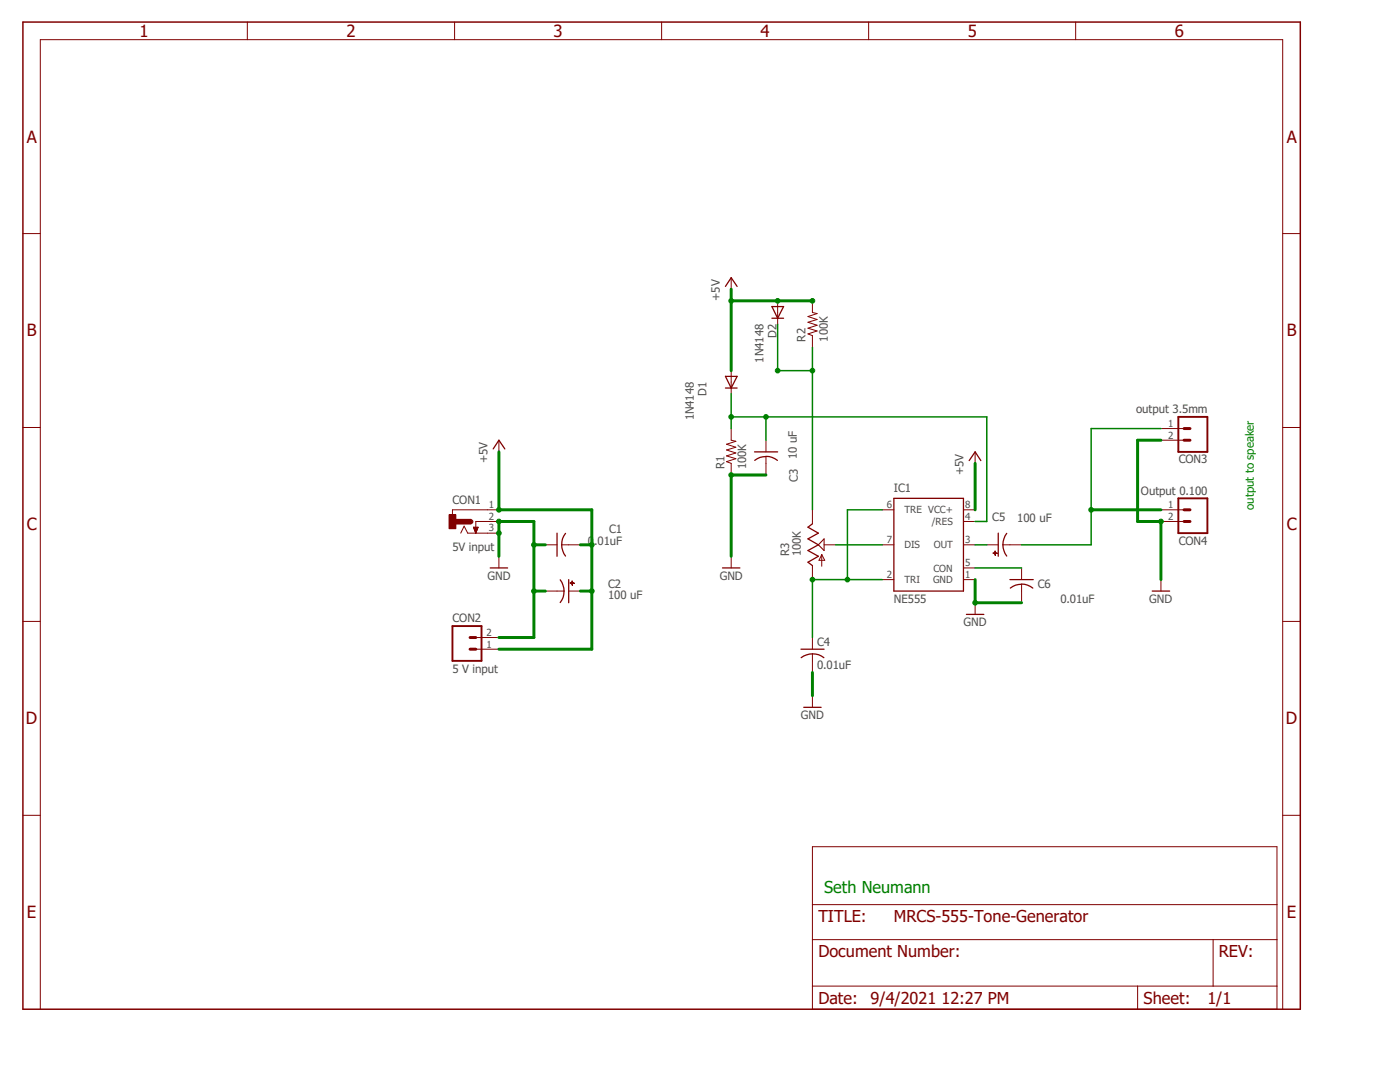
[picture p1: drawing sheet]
<?xml version="1.0" encoding="utf-8"?>
<!DOCTYPE eagle SYSTEM "eagle.dtd">
<eagle version="7.7.0">
<drawing>
<settings>
<setting alwaysvectorfont="no"/>
<setting verticaltext="up"/>
</settings>
<grid distance="100" unitdist="mil" unit="mil" style="dots" multiple="1" display="yes" altdistance="50" altunitdist="mil" altunit="mil"/>
<schematic xreflabel="%F%N/%S.%C%R" xrefpart="/%S.%C%R">
<libraries>
<library name="frames">
<symbols>
<symbol name="FRAME_A_L">
<frame x1="0" y1="0" x2="279.4" y2="215.9" columns="6" rows="5" layer="94" border-bottom="no"/>
</symbol>
<symbol name="DOCFIELD">
<wire x1="0" y1="0" x2="71.12" y2="0" width="0.1016" layer="94"/>
<wire x1="101.6" y1="15.24" x2="87.63" y2="15.24" width="0.1016" layer="94"/>
<wire x1="0" y1="0" x2="0" y2="5.08" width="0.1016" layer="94"/>
<wire x1="0" y1="5.08" x2="71.12" y2="5.08" width="0.1016" layer="94"/>
<wire x1="0" y1="5.08" x2="0" y2="15.24" width="0.1016" layer="94"/>
<wire x1="101.6" y1="15.24" x2="101.6" y2="5.08" width="0.1016" layer="94"/>
<wire x1="71.12" y1="5.08" x2="71.12" y2="0" width="0.1016" layer="94"/>
<wire x1="71.12" y1="5.08" x2="87.63" y2="5.08" width="0.1016" layer="94"/>
<wire x1="71.12" y1="0" x2="101.6" y2="0" width="0.1016" layer="94"/>
<wire x1="87.63" y1="15.24" x2="87.63" y2="5.08" width="0.1016" layer="94"/>
<wire x1="87.63" y1="15.24" x2="0" y2="15.24" width="0.1016" layer="94"/>
<wire x1="87.63" y1="5.08" x2="101.6" y2="5.08" width="0.1016" layer="94"/>
<wire x1="101.6" y1="5.08" x2="101.6" y2="0" width="0.1016" layer="94"/>
<wire x1="0" y1="15.24" x2="0" y2="22.86" width="0.1016" layer="94"/>
<wire x1="101.6" y1="35.56" x2="0" y2="35.56" width="0.1016" layer="94"/>
<wire x1="101.6" y1="35.56" x2="101.6" y2="22.86" width="0.1016" layer="94"/>
<wire x1="0" y1="22.86" x2="101.6" y2="22.86" width="0.1016" layer="94"/>
<wire x1="0" y1="22.86" x2="0" y2="35.56" width="0.1016" layer="94"/>
<wire x1="101.6" y1="22.86" x2="101.6" y2="15.24" width="0.1016" layer="94"/>
<text x="1.27" y="1.27" size="2.54" layer="94">Date:</text>
<text x="12.7" y="1.27" size="2.54" layer="94">&gt;LAST_DATE_TIME</text>
<text x="72.39" y="1.27" size="2.54" layer="94">Sheet:</text>
<text x="86.36" y="1.27" size="2.54" layer="94">&gt;SHEET</text>
<text x="88.9" y="11.43" size="2.54" layer="94">REV:</text>
<text x="1.27" y="19.05" size="2.54" layer="94">TITLE:</text>
<text x="1.27" y="11.43" size="2.54" layer="94">Document Number:</text>
<text x="17.78" y="19.05" size="2.54" layer="94">&gt;DRAWING_NAME</text>
</symbol>
</symbols>
<devicesets>
<deviceset name="FRAME_A_L" prefix="FRAME" uservalue="yes">
<gates>
<gate name="G$1" symbol="FRAME_A_L" x="0" y="0" addlevel="always"/>
<gate name="G$2" symbol="DOCFIELD" x="172.72" y="0" addlevel="always"/>
</gates>
<devices>
<device name="">
<technologies>
<technology name=""/>
</technologies>
</device>
</devices>
</deviceset>
</devicesets>
</library>
<library name="SPCoast">
<symbols>
<symbol name="+5V">
<wire x1="1.27" y1="-1.905" x2="0" y2="0" width="0.254" layer="94"/>
<wire x1="0" y1="0" x2="-1.27" y2="-1.905" width="0.254" layer="94"/>
<text x="-2.54" y="-5.08" size="1.778" layer="96" rot="R90">&gt;VALUE</text>
<pin name="+5V" x="0" y="-2.54" visible="off" length="short" direction="sup" rot="R90"/>
</symbol>
<symbol name="GND">
<wire x1="-1.905" y1="0" x2="1.905" y2="0" width="0.254" layer="94"/>
<text x="-2.54" y="-2.54" size="1.778" layer="96">&gt;VALUE</text>
<pin name="GND" x="0" y="2.54" visible="off" length="short" direction="sup" rot="R270"/>
</symbol>
<symbol name="M02">
<wire x1="1.27" y1="-2.54" x2="-5.08" y2="-2.54" width="0.4064" layer="94"/>
<wire x1="-1.27" y1="2.54" x2="0" y2="2.54" width="0.6096" layer="94"/>
<wire x1="-1.27" y1="0" x2="0" y2="0" width="0.6096" layer="94"/>
<wire x1="-5.08" y1="5.08" x2="-5.08" y2="-2.54" width="0.4064" layer="94"/>
<wire x1="1.27" y1="-2.54" x2="1.27" y2="5.08" width="0.4064" layer="94"/>
<wire x1="-5.08" y1="5.08" x2="1.27" y2="5.08" width="0.4064" layer="94"/>
<text x="-5.08" y="-5.08" size="1.778" layer="96">&gt;VALUE</text>
<text x="-5.08" y="5.842" size="1.778" layer="95">&gt;NAME</text>
<pin name="A" x="5.08" y="0" visible="pad" length="middle" direction="pas" swaplevel="1" rot="R180"/>
<pin name="B" x="5.08" y="2.54" visible="pad" length="middle" direction="pas" swaplevel="1" rot="R180"/>
</symbol>
<symbol name="DIODE">
<wire x1="-1.27" y1="-1.27" x2="1.27" y2="0" width="0.254" layer="94"/>
<wire x1="1.27" y1="0" x2="-1.27" y2="1.27" width="0.254" layer="94"/>
<wire x1="1.27" y1="1.27" x2="1.27" y2="0" width="0.254" layer="94"/>
<wire x1="-1.27" y1="1.27" x2="-1.27" y2="-1.27" width="0.254" layer="94"/>
<wire x1="1.27" y1="0" x2="1.27" y2="-1.27" width="0.254" layer="94"/>
<text x="2.54" y="0.4826" size="1.778" layer="95">&gt;NAME</text>
<text x="2.54" y="-2.3114" size="1.778" layer="96">&gt;VALUE</text>
<pin name="A" x="-2.54" y="0" visible="off" length="short" direction="pas"/>
<pin name="C" x="2.54" y="0" visible="off" length="short" direction="pas" rot="R180"/>
</symbol>
<symbol name="NE555">
<wire x1="-7.62" y1="10.16" x2="-7.62" y2="-10.16" width="0.254" layer="94"/>
<wire x1="-7.62" y1="-10.16" x2="7.62" y2="-10.16" width="0.254" layer="94"/>
<wire x1="7.62" y1="-10.16" x2="7.62" y2="10.16" width="0.254" layer="94"/>
<wire x1="7.62" y1="10.16" x2="-7.62" y2="10.16" width="0.254" layer="94"/>
<text x="-7.62" y="11.43" size="1.778" layer="95">&gt;NAME</text>
<text x="-7.62" y="-12.7" size="1.778" layer="96">&gt;VALUE</text>
<pin name="TRE" x="-10.16" y="7.62" length="short" direction="in"/>
<pin name="OUT" x="10.16" y="0" length="short" direction="out" rot="R180"/>
<pin name="DIS" x="-10.16" y="0" length="short" direction="in"/>
<pin name="TRI" x="-10.16" y="-7.62" length="short" direction="in"/>
<pin name="VCC+" x="10.16" y="7.62" length="short" direction="pwr" rot="R180"/>
<pin name="GND" x="10.16" y="-7.62" length="short" direction="pwr" rot="R180"/>
<pin name="CON" x="10.16" y="-5.08" length="short" direction="in" rot="R180"/>
<pin name="/RES" x="10.16" y="5.08" length="short" direction="in" rot="R180"/>
</symbol>
<symbol name="RESISTOR">
<wire x1="-2.54" y1="0" x2="-2.159" y2="1.016" width="0.1524" layer="94"/>
<wire x1="-2.159" y1="1.016" x2="-1.524" y2="-1.016" width="0.1524" layer="94"/>
<wire x1="-1.524" y1="-1.016" x2="-0.889" y2="1.016" width="0.1524" layer="94"/>
<wire x1="-0.889" y1="1.016" x2="-0.254" y2="-1.016" width="0.1524" layer="94"/>
<wire x1="-0.254" y1="-1.016" x2="0.381" y2="1.016" width="0.1524" layer="94"/>
<wire x1="0.381" y1="1.016" x2="1.016" y2="-1.016" width="0.1524" layer="94"/>
<wire x1="1.016" y1="-1.016" x2="1.651" y2="1.016" width="0.1524" layer="94"/>
<wire x1="1.651" y1="1.016" x2="2.286" y2="-1.016" width="0.1524" layer="94"/>
<wire x1="2.286" y1="-1.016" x2="2.54" y2="0" width="0.1524" layer="94"/>
<text x="-3.81" y="1.4986" size="1.778" layer="95">&gt;NAME</text>
<text x="-3.81" y="-3.302" size="1.778" layer="96">&gt;VALUE</text>
<pin name="2" x="5.08" y="0" visible="off" length="short" direction="pas" swaplevel="1" rot="R180"/>
<pin name="1" x="-5.08" y="0" visible="off" length="short" direction="pas" swaplevel="1"/>
</symbol>
<symbol name="CAP-POLARIZED">
<wire x1="-2.54" y1="0" x2="2.54" y2="0" width="0.254" layer="94"/>
<wire x1="0" y1="-1.016" x2="0" y2="-2.54" width="0.1524" layer="94"/>
<wire x1="0" y1="-1" x2="2.4892" y2="-1.8542" width="0.254" layer="94" curve="-37.878202"/>
<wire x1="-2.4669" y1="-1.8504" x2="0" y2="-1.0161" width="0.254" layer="94" curve="-37.376341"/>
<text x="1.016" y="0.635" size="1.778" layer="95">&gt;NAME</text>
<text x="1.016" y="-4.191" size="1.778" layer="96">&gt;VALUE</text>
<rectangle x1="-2.253" y1="0.668" x2="-1.364" y2="0.795" layer="94"/>
<rectangle x1="-1.872" y1="0.287" x2="-1.745" y2="1.176" layer="94"/>
<pin name="+" x="0" y="2.54" visible="off" length="short" direction="pas" swaplevel="1" rot="R270"/>
<pin name="-" x="0" y="-5.08" visible="off" length="short" direction="pas" swaplevel="1" rot="R90"/>
</symbol>
<symbol name="CAP">
<wire x1="-2.54" y1="0" x2="2.54" y2="0" width="0.254" layer="94"/>
<wire x1="0" y1="-1.016" x2="0" y2="-2.54" width="0.1524" layer="94"/>
<wire x1="0" y1="-1" x2="2.4892" y2="-1.8542" width="0.254" layer="94" curve="-37.878202"/>
<wire x1="-2.4668" y1="-1.8504" x2="0" y2="-1.0161" width="0.254" layer="94" curve="-37.373024"/>
<text x="1.016" y="0.635" size="1.778" layer="95">&gt;NAME</text>
<text x="1.016" y="-4.191" size="1.778" layer="96">&gt;VALUE</text>
<pin name="1" x="0" y="2.54" visible="off" length="short" direction="pas" swaplevel="1" rot="R270"/>
<pin name="2" x="0" y="-5.08" visible="off" length="short" direction="pas" swaplevel="1" rot="R90"/>
</symbol>
<symbol name="DC-JACK-SWITCH">
<wire x1="5.08" y1="2.54" x2="-2.54" y2="2.54" width="0.1524" layer="94"/>
<wire x1="-2.54" y1="2.54" x2="-2.54" y2="1.27" width="0.1524" layer="94"/>
<wire x1="5.08" y1="0" x2="2.54" y2="0" width="0.1524" layer="94"/>
<wire x1="2.54" y1="0" x2="2.54" y2="-2.54" width="0.1524" layer="94"/>
<wire x1="5.08" y1="-2.54" x2="2.54" y2="-2.54" width="0.1524" layer="94"/>
<wire x1="2.54" y1="-2.54" x2="0.762" y2="-2.54" width="0.1524" layer="94"/>
<wire x1="0.762" y1="-2.54" x2="0" y2="-1.016" width="0.1524" layer="94"/>
<wire x1="0" y1="-1.016" x2="-0.762" y2="-2.54" width="0.1524" layer="94"/>
<wire x1="1.4986" y1="0.3556" x2="1.4986" y2="-0.4064" width="0.254" layer="94" curve="-180"/>
<wire x1="1.2446" y1="0.3556" x2="1.2446" y2="-0.4064" width="0.254" layer="94" curve="-180"/>
<text x="-2.54" y="3.81" size="1.778" layer="95">&gt;NAME</text>
<text x="-2.54" y="-6.35" size="1.778" layer="96">&gt;VALUE</text>
<rectangle x1="-1.778" y1="-0.5334" x2="1.524" y2="0.4826" layer="94"/>
<rectangle x1="-3.302" y1="-1.5494" x2="-1.778" y2="1.4986" layer="94"/>
<pin name="1" x="7.62" y="2.54" visible="pad" length="short" direction="pas" rot="R180"/>
<pin name="2" x="7.62" y="0" visible="pad" length="short" direction="pas" rot="R180"/>
<pin name="3" x="7.62" y="-2.54" visible="pad" length="short" direction="pas" rot="R180"/>
<polygon width="0.1524" layer="94">
<vertex x="2.54" y="-2.54"/>
<vertex x="2.032" y="-1.27"/>
<vertex x="3.048" y="-1.27"/>
</polygon>
</symbol>
</symbols>
<devicesets>
<deviceset name="+5V" prefix="P+">
<gates>
<gate name="1" symbol="+5V" x="0" y="0"/>
</gates>
<devices>
<device name="">
<technologies>
<technology name=""/>
</technologies>
</device>
</devices>
</deviceset>
<deviceset name="GND" prefix="GND">
<gates>
<gate name="1" symbol="GND" x="0" y="0"/>
</gates>
<devices>
<device name="">
<technologies>
<technology name=""/>
</technologies>
</device>
</devices>
</deviceset>
<deviceset name="CONNECTOR-M02" prefix="CON" uservalue="yes">
<gates>
<gate name="J" symbol="M02" x="0" y="0" swaplevel="1"/>
</gates>
<devices>
<device name="254-LOCK" package="2POL254">
<connects>
<connect gate="J" pin="A" pad="1"/>
<connect gate="J" pin="B" pad="2"/>
</connects>
<technologies>
<technology name="">
<attribute name="MF" value="" constant="no"/>
<attribute name="MPN" value="" constant="no"/>
<attribute name="OC_FARNELL" value="unknown" constant="no"/>
<attribute name="OC_NEWARK" value="unknown" constant="no"/>
</technology>
</technologies>
</device>
<device name="1X02-LOCK" package="1X02_LOCK">
<connects>
<connect gate="J" pin="A" pad="1"/>
<connect gate="J" pin="B" pad="2"/>
</connects>
<technologies>
<technology name=""/>
</technologies>
</device>
<device name="XL" package="1X02_XTRA_BIG">
<connects>
<connect gate="J" pin="A" pad="1"/>
<connect gate="J" pin="B" pad="2"/>
</connects>
<technologies>
<technology name=""/>
</technologies>
</device>
<device name="MOLEX-1X02-LOCK" package="MOLEX-1X2_LOCK">
<connects>
<connect gate="J" pin="A" pad="1"/>
<connect gate="J" pin="B" pad="2"/>
</connects>
<technologies>
<technology name=""/>
</technologies>
</device>
<device name="3.5MM-LOCK" package="SCREWTERMINAL-3.5MM-2_LOCK">
<connects>
<connect gate="J" pin="A" pad="1"/>
<connect gate="J" pin="B" pad="2"/>
</connects>
<technologies>
<technology name=""/>
</technologies>
</device>
<device name="5MM-LOCK" package="SCREWTERMINAL-5MM-2">
<connects>
<connect gate="J" pin="A" pad="1"/>
<connect gate="J" pin="B" pad="2"/>
</connects>
<technologies>
<technology name=""/>
</technologies>
</device>
<device name="508-LOCK" package="MSTB2">
<connects>
<connect gate="J" pin="A" pad="1"/>
<connect gate="J" pin="B" pad="2"/>
</connects>
<technologies>
<technology name=""/>
</technologies>
</device>
<device name="350-LOCK" package="1751248">
<connects>
<connect gate="J" pin="A" pad="1"/>
<connect gate="J" pin="B" pad="2"/>
</connects>
<technologies>
<technology name=""/>
</technologies>
</device>
<device name="MSTBA2" package="MSTBA2">
<connects>
<connect gate="J" pin="A" pad="1"/>
<connect gate="J" pin="B" pad="2"/>
</connects>
<technologies>
<technology name=""/>
</technologies>
</device>
<device name="2MM" package="1X02-2MM">
<connects>
<connect gate="J" pin="A" pad="1"/>
<connect gate="J" pin="B" pad="2"/>
</connects>
<technologies>
<technology name=""/>
</technologies>
</device>
</devices>
</deviceset>
<deviceset name="DIODE" prefix="D" uservalue="yes">
<gates>
<gate name="D1" symbol="DIODE" x="0" y="0"/>
</gates>
<devices>
<device name="SMA" package="SMA-DIODE">
<connects>
<connect gate="D1" pin="A" pad="A"/>
<connect gate="D1" pin="C" pad="C"/>
</connects>
<technologies>
<technology name=""/>
</technologies>
</device>
<device name="PTH" package="DIODE-1N4001">
<connects>
<connect gate="D1" pin="A" pad="A"/>
<connect gate="D1" pin="C" pad="C"/>
</connects>
<technologies>
<technology name=""/>
</technologies>
</device>
<device name="SOD" package="SOD-323">
<connects>
<connect gate="D1" pin="A" pad="2"/>
<connect gate="D1" pin="C" pad="1"/>
</connects>
<technologies>
<technology name=""/>
</technologies>
</device>
<device name="SOT23-3" package="SOT23-3">
<connects>
<connect gate="D1" pin="A" pad="1"/>
<connect gate="D1" pin="C" pad="3"/>
</connects>
<technologies>
<technology name=""/>
</technologies>
</device>
<device name="1N4148" package="DIODE-1N4148">
<connects>
<connect gate="D1" pin="A" pad="A"/>
<connect gate="D1" pin="C" pad="C"/>
</connects>
<technologies>
<technology name=""/>
</technologies>
</device>
<device name="SMB" package="SMB-DIODE">
<connects>
<connect gate="D1" pin="A" pad="A"/>
<connect gate="D1" pin="C" pad="C"/>
</connects>
<technologies>
<technology name=""/>
</technologies>
</device>
<device name="HV" package="DIODE-HV">
<connects>
<connect gate="D1" pin="A" pad="A"/>
<connect gate="D1" pin="C" pad="C"/>
</connects>
<technologies>
<technology name=""/>
</technologies>
</device>
<device name="SOD523F" package="SOD523">
<connects>
<connect gate="D1" pin="A" pad="A"/>
<connect gate="D1" pin="C" pad="C"/>
</connects>
<technologies>
<technology name=""/>
</technologies>
</device>
<device name="-35" package="DO35-10">
<connects>
<connect gate="D1" pin="A" pad="A"/>
<connect gate="D1" pin="C" pad="C"/>
</connects>
<technologies>
<technology name=""/>
</technologies>
</device>
<device name="SOT23" package="SOT23">
<connects>
<connect gate="D1" pin="A" pad="1"/>
<connect gate="D1" pin="C" pad="3"/>
</connects>
<technologies>
<technology name=""/>
</technologies>
</device>
</devices>
</deviceset>
<deviceset name="NE555" prefix="IC" uservalue="yes">
<gates>
<gate name="G$1" symbol="NE555" x="60.96" y="-27.94"/>
</gates>
<devices>
<device name="P" package="DIL-08">
<connects>
<connect gate="G$1" pin="/RES" pad="4"/>
<connect gate="G$1" pin="CON" pad="5"/>
<connect gate="G$1" pin="DIS" pad="7"/>
<connect gate="G$1" pin="GND" pad="1"/>
<connect gate="G$1" pin="OUT" pad="3"/>
<connect gate="G$1" pin="TRE" pad="6"/>
<connect gate="G$1" pin="TRI" pad="2"/>
<connect gate="G$1" pin="VCC+" pad="8"/>
</connects>
<technologies>
<technology name="">
<attribute name="MF" value="Arrow Electronics" constant="no"/>
<attribute name="MPN" value="NE555N" constant="no"/>
<attribute name="OC_FARNELL" value="1467742" constant="no"/>
<attribute name="OC_NEWARK" value="89K1486" constant="no"/>
</technology>
</technologies>
</device>
<device name="D" package="SO08">
<connects>
<connect gate="G$1" pin="/RES" pad="4"/>
<connect gate="G$1" pin="CON" pad="5"/>
<connect gate="G$1" pin="DIS" pad="7"/>
<connect gate="G$1" pin="GND" pad="1"/>
<connect gate="G$1" pin="OUT" pad="3"/>
<connect gate="G$1" pin="TRE" pad="6"/>
<connect gate="G$1" pin="TRI" pad="2"/>
<connect gate="G$1" pin="VCC+" pad="8"/>
</connects>
<technologies>
<technology name=""/>
</technologies>
</device>
<device name="KIT" package="DIP08-KIT">
<connects>
<connect gate="G$1" pin="/RES" pad="4"/>
<connect gate="G$1" pin="CON" pad="5"/>
<connect gate="G$1" pin="DIS" pad="7"/>
<connect gate="G$1" pin="GND" pad="1"/>
<connect gate="G$1" pin="OUT" pad="3"/>
<connect gate="G$1" pin="TRE" pad="6"/>
<connect gate="G$1" pin="TRI" pad="2"/>
<connect gate="G$1" pin="VCC+" pad="8"/>
</connects>
<technologies>
<technology name="">
<attribute name="PROD_ID" value="IC-11930" constant="no"/>
</technology>
</technologies>
</device>
<device name="-D" package="SO-08">
<connects>
<connect gate="G$1" pin="/RES" pad="4"/>
<connect gate="G$1" pin="CON" pad="5"/>
<connect gate="G$1" pin="DIS" pad="7"/>
<connect gate="G$1" pin="GND" pad="1"/>
<connect gate="G$1" pin="OUT" pad="3"/>
<connect gate="G$1" pin="TRE" pad="6"/>
<connect gate="G$1" pin="TRI" pad="2"/>
<connect gate="G$1" pin="VCC+" pad="8"/>
</connects>
<technologies>
<technology name=""/>
</technologies>
</device>
</devices>
</deviceset>
<deviceset name="R*" prefix="R" uservalue="yes">
<gates>
<gate name="R" symbol="RESISTOR" x="0" y="0"/>
</gates>
<devices>
<device name="1206" package="1206-RES">
<connects>
<connect gate="R" pin="1" pad="1"/>
<connect gate="R" pin="2" pad="2"/>
</connects>
<technologies>
<technology name=""/>
</technologies>
</device>
<device name="PTH03" package="AXIAL-0.3-RES">
<connects>
<connect gate="R" pin="1" pad="P$1"/>
<connect gate="R" pin="2" pad="P$2"/>
</connects>
<technologies>
<technology name=""/>
</technologies>
</device>
<device name="0805-RES" package="0805-RES">
<connects>
<connect gate="R" pin="1" pad="1"/>
<connect gate="R" pin="2" pad="2"/>
</connects>
<technologies>
<technology name=""/>
</technologies>
</device>
<device name="0603-RES" package="0603-RES">
<connects>
<connect gate="R" pin="1" pad="1"/>
<connect gate="R" pin="2" pad="2"/>
</connects>
<technologies>
<technology name=""/>
</technologies>
</device>
<device name="0402-RES" package="0402-RES">
<connects>
<connect gate="R" pin="1" pad="1"/>
<connect gate="R" pin="2" pad="2"/>
</connects>
<technologies>
<technology name=""/>
</technologies>
</device>
<device name="PTH-1/6W" package="1/6W-RES">
<connects>
<connect gate="R" pin="1" pad="1"/>
<connect gate="R" pin="2" pad="2"/>
</connects>
<technologies>
<technology name=""/>
</technologies>
</device>
<device name="PTH04" package="AXIAL-0.4-RES">
<connects>
<connect gate="R" pin="1" pad="P$1"/>
<connect gate="R" pin="2" pad="P$2"/>
</connects>
<technologies>
<technology name=""/>
</technologies>
</device>
<device name="PTH-R0" package="CUT-R">
<connects>
<connect gate="R" pin="1" pad="P2"/>
<connect gate="R" pin="2" pad="P1"/>
</connects>
<technologies>
<technology name=""/>
</technologies>
</device>
</devices>
</deviceset>
<deviceset name="CAP-POL*" prefix="C" uservalue="yes">
<gates>
<gate name="C1" symbol="CAP-POLARIZED" x="0" y="0"/>
</gates>
<devices>
<device name="A" package="PANASONIC_A">
<connects>
<connect gate="C1" pin="+" pad="+"/>
<connect gate="C1" pin="-" pad="-"/>
</connects>
<technologies>
<technology name=""/>
</technologies>
</device>
<device name="B" package="PANASONIC_B">
<connects>
<connect gate="C1" pin="+" pad="+"/>
<connect gate="C1" pin="-" pad="-"/>
</connects>
<technologies>
<technology name=""/>
</technologies>
</device>
<device name="C" package="PANASONIC_C">
<connects>
<connect gate="C1" pin="+" pad="+"/>
<connect gate="C1" pin="-" pad="-"/>
</connects>
<technologies>
<technology name=""/>
</technologies>
</device>
<device name="D" package="PANASONIC_D">
<connects>
<connect gate="C1" pin="+" pad="+"/>
<connect gate="C1" pin="-" pad="-"/>
</connects>
<technologies>
<technology name=""/>
</technologies>
</device>
<device name="E" package="PANASONIC_E">
<connects>
<connect gate="C1" pin="+" pad="+"/>
<connect gate="C1" pin="-" pad="-"/>
</connects>
<technologies>
<technology name=""/>
</technologies>
</device>
<device name="F" package="PANASONIC_F">
<connects>
<connect gate="C1" pin="+" pad="+"/>
<connect gate="C1" pin="-" pad="-"/>
</connects>
<technologies>
<technology name=""/>
</technologies>
</device>
<device name="G" package="PANASONIC_G">
<connects>
<connect gate="C1" pin="+" pad="+"/>
<connect gate="C1" pin="-" pad="-"/>
</connects>
<technologies>
<technology name=""/>
</technologies>
</device>
<device name="UD10X10" package="UD-10X10_NICHICON">
<connects>
<connect gate="C1" pin="+" pad="+"/>
<connect gate="C1" pin="-" pad="-"/>
</connects>
<technologies>
<technology name=""/>
</technologies>
</device>
<device name="0810" package="0810-CAP">
<connects>
<connect gate="C1" pin="+" pad="+"/>
<connect gate="C1" pin="-" pad="-"/>
</connects>
<technologies>
<technology name=""/>
</technologies>
</device>
<device name="PTH-5MM" package="E5-10.5">
<connects>
<connect gate="C1" pin="+" pad="+"/>
<connect gate="C1" pin="-" pad="-"/>
</connects>
<technologies>
<technology name=""/>
</technologies>
</device>
<device name="PTH-2MM" package="E2-5">
<connects>
<connect gate="C1" pin="+" pad="+"/>
<connect gate="C1" pin="-" pad="-"/>
</connects>
<technologies>
<technology name=""/>
</technologies>
</device>
<device name="CT" package="CT3216">
<connects>
<connect gate="C1" pin="+" pad="+"/>
<connect gate="C1" pin="-" pad="-"/>
</connects>
<technologies>
<technology name=""/>
</technologies>
</device>
<device name="PTH-3.5MM" package="E3.5-10">
<connects>
<connect gate="C1" pin="+" pad="+"/>
<connect gate="C1" pin="-" pad="-"/>
</connects>
<technologies>
<technology name=""/>
</technologies>
</device>
<device name="PTH-2.5MM" package="E2.5-6">
<connects>
<connect gate="C1" pin="+" pad="+"/>
<connect gate="C1" pin="-" pad="-"/>
</connects>
<technologies>
<technology name=""/>
</technologies>
</device>
</devices>
</deviceset>
<deviceset name="CAP*" prefix="C" uservalue="yes">
<gates>
<gate name="C1" symbol="CAP" x="0" y="0"/>
</gates>
<devices>
<device name="0201" package="0201-CAP">
<connects>
<connect gate="C1" pin="1" pad="1"/>
<connect gate="C1" pin="2" pad="2"/>
</connects>
<technologies>
<technology name=""/>
</technologies>
</device>
<device name="0402" package="0402-CAP">
<connects>
<connect gate="C1" pin="1" pad="1"/>
<connect gate="C1" pin="2" pad="2"/>
</connects>
<technologies>
<technology name=""/>
</technologies>
</device>
<device name="0603" package="0603-CAP">
<connects>
<connect gate="C1" pin="1" pad="1"/>
<connect gate="C1" pin="2" pad="2"/>
</connects>
<technologies>
<technology name=""/>
</technologies>
</device>
<device name="0805" package="0805-CAP">
<connects>
<connect gate="C1" pin="1" pad="1"/>
<connect gate="C1" pin="2" pad="2"/>
</connects>
<technologies>
<technology name=""/>
</technologies>
</device>
<device name="PTH1" package="C050-024X044">
<connects>
<connect gate="C1" pin="1" pad="1"/>
<connect gate="C1" pin="2" pad="2"/>
</connects>
<technologies>
<technology name=""/>
</technologies>
</device>
<device name="18X8" package="ECQ-E2225KB">
<connects>
<connect gate="C1" pin="1" pad="1"/>
<connect gate="C1" pin="2" pad="2"/>
</connects>
<technologies>
<technology name=""/>
</technologies>
</device>
<device name="PTH2" package="C-PTH-0.100">
<connects>
<connect gate="C1" pin="1" pad="1"/>
<connect gate="C1" pin="2" pad="2"/>
</connects>
<technologies>
<technology name=""/>
</technologies>
</device>
</devices>
</deviceset>
<deviceset name="CONNECTOR-DC-POWER" prefix="CON" uservalue="yes">
<gates>
<gate name="J" symbol="DC-JACK-SWITCH" x="0" y="0"/>
</gates>
<devices>
<device name="-RA" package="DCJ0202">
<connects>
<connect gate="J" pin="1" pad="1"/>
<connect gate="J" pin="2" pad="2"/>
<connect gate="J" pin="3" pad="3"/>
</connects>
<technologies>
<technology name=""/>
</technologies>
</device>
<device name="-V" package="DCJ202V">
<connects>
<connect gate="J" pin="1" pad="P$1"/>
<connect gate="J" pin="2" pad="P$2"/>
<connect gate="J" pin="3" pad="P$3"/>
</connects>
<technologies>
<technology name=""/>
</technologies>
</device>
<device name="-S" package="DCJ0202-SMALL">
<connects>
<connect gate="J" pin="1" pad="1"/>
<connect gate="J" pin="2" pad="2"/>
<connect gate="J" pin="3" pad="3"/>
</connects>
<technologies>
<technology name=""/>
</technologies>
</device>
</devices>
</deviceset>
</devicesets>
</library>
<library name="MRCS">
<symbols>
<symbol name="POT_US-">
<wire x1="0" y1="-5.08" x2="0" y2="-4.572" width="0.1524" layer="94"/>
<wire x1="0" y1="-4.572" x2="-1.016" y2="-3.81" width="0.254" layer="94"/>
<wire x1="-1.016" y1="-3.81" x2="1.27" y2="-2.54" width="0.254" layer="94"/>
<wire x1="1.27" y1="-2.54" x2="-1.016" y2="-1.27" width="0.254" layer="94"/>
<wire x1="-1.016" y1="-1.27" x2="1.27" y2="0" width="0.254" layer="94"/>
<wire x1="1.27" y1="0" x2="-1.016" y2="1.27" width="0.254" layer="94"/>
<wire x1="-1.016" y1="1.27" x2="1.27" y2="2.54" width="0.254" layer="94"/>
<wire x1="1.27" y1="2.54" x2="-1.016" y2="3.81" width="0.254" layer="94"/>
<wire x1="-1.016" y1="3.81" x2="0" y2="4.572" width="0.254" layer="94"/>
<wire x1="0" y1="4.572" x2="0" y2="5.08" width="0.1524" layer="94"/>
<wire x1="1.27" y1="0" x2="2.54" y2="1.27" width="0.2032" layer="94"/>
<wire x1="2.54" y1="-1.27" x2="1.27" y2="0" width="0.2032" layer="94"/>
<wire x1="2.54" y1="1.27" x2="2.54" y2="-1.27" width="0.2032" layer="94"/>
<wire x1="2.032" y1="-4.699" x2="2.032" y2="-2.159" width="0.1524" layer="94"/>
<wire x1="2.032" y1="-2.159" x2="2.667" y2="-3.429" width="0.1524" layer="94"/>
<wire x1="2.667" y1="-3.429" x2="1.397" y2="-3.429" width="0.1524" layer="94"/>
<wire x1="1.397" y1="-3.429" x2="2.032" y2="-2.159" width="0.1524" layer="94"/>
<text x="-5.08" y="-2.54" size="1.778" layer="95" rot="R90">&gt;NAME</text>
<text x="-2.54" y="-2.54" size="1.778" layer="96" rot="R90">&gt;VALUE</text>
<pin name="A" x="0" y="-7.62" visible="off" length="short" direction="pas" rot="R90"/>
<pin name="E" x="0" y="7.62" visible="off" length="short" direction="pas" rot="R270"/>
<pin name="S" x="5.08" y="0" visible="off" length="short" direction="pas" rot="R180"/>
</symbol>
</symbols>
<devicesets>
<deviceset name="TRIM_US-" prefix="R" uservalue="yes">
<gates>
<gate name="G$1" symbol="POT_US-" x="2.54" y="0"/>
</gates>
<devices>
<device name="RS3" package="RS3">
<connects>
<connect gate="G$1" pin="A" pad="A"/>
<connect gate="G$1" pin="E" pad="E"/>
<connect gate="G$1" pin="S" pad="S"/>
</connects>
<technologies>
<technology name=""/>
</technologies>
</device>
</devices>
</deviceset>
</devicesets>
</library>
</libraries>
<attributes>
</attributes>
<variantdefs>
</variantdefs>
<classes>
<class number="0" name="default" width="0" drill="0">
</class>
</classes>
<parts>
<part name="FRAME1" library="frames" deviceset="FRAME_A_L" device="" value="MRCS-Annoyotron-555-noise-maker"/>
<part name="P+1" library="SPCoast" deviceset="+5V" device=""/>
<part name="GND1" library="SPCoast" deviceset="GND" device=""/>
<part name="CON2" library="SPCoast" deviceset="CONNECTOR-M02" device="1X02-LOCK" value="5 V input"/>
<part name="CON3" library="SPCoast" deviceset="CONNECTOR-M02" device="3.5MM-LOCK" value="output 3.5mm"/>
<part name="D1" library="SPCoast" deviceset="DIODE" device="1N4148" value="1N4148"/>
<part name="D2" library="SPCoast" deviceset="DIODE" device="1N4148" value="1N4148"/>
<part name="IC1" library="SPCoast" deviceset="NE555" device="P" value="NE555"/>
<part name="R2" library="SPCoast" deviceset="R*" device="PTH04" value="100K"/>
<part name="R1" library="SPCoast" deviceset="R*" device="PTH04" value="100K"/>
<part name="C2" library="SPCoast" deviceset="CAP-POL*" device="PTH-3.5MM" value="100 uF"/>
<part name="C4" library="SPCoast" deviceset="CAP*" device="PTH2" value="0.01uF"/>
<part name="R3" library="MRCS" deviceset="TRIM_US-" device="RS3" value="100K"/>
<part name="CON1" library="SPCoast" deviceset="CONNECTOR-DC-POWER" device="-RA" value="5V input"/>
<part name="CON4" library="SPCoast" deviceset="CONNECTOR-M02" device="1X02-LOCK" value="Output 0.100"/>
<part name="C1" library="SPCoast" deviceset="CAP*" device="PTH2" value="0.01uF"/>
<part name="P+3" library="SPCoast" deviceset="+5V" device=""/>
<part name="GND4" library="SPCoast" deviceset="GND" device=""/>
<part name="GND5" library="SPCoast" deviceset="GND" device=""/>
<part name="C6" library="SPCoast" deviceset="CAP*" device="PTH2" value="0.01uF "/>
<part name="C5" library="SPCoast" deviceset="CAP-POL*" device="PTH-3.5MM" value="100 uF"/>
<part name="P+2" library="SPCoast" deviceset="+5V" device=""/>
<part name="GND2" library="SPCoast" deviceset="GND" device=""/>
<part name="C3" library="SPCoast" deviceset="CAP*" device="PTH2" value="10 uF"/>
<part name="GND3" library="SPCoast" deviceset="GND" device=""/>
</parts>
<sheets>
<sheet>
<plain>
<text x="269.24" y="109.22" size="1.778" layer="91" rot="R90">output to speaker</text>
<text x="175.26" y="25.4" size="2.54" layer="91">Seth Neumann</text>
</plain>
<instances>
<instance part="FRAME1" gate="G$1" x="0" y="0"/>
<instance part="FRAME1" gate="G$2" x="172.72" y="0"/>
<instance part="P+1" gate="1" x="104.14" y="124.46"/>
<instance part="GND1" gate="1" x="104.14" y="96.52"/>
<instance part="CON2" gate="J" x="99.06" y="78.74"/>
<instance part="CON3" gate="J" x="254" y="127" rot="R180"/>
<instance part="D1" gate="D1" x="154.94" y="137.16" smashed="yes" rot="R270">
<attribute name="NAME" x="147.8026" y="137.16" size="1.778" layer="95" rot="R270"/>
<attribute name="VALUE" x="145.0086" y="137.16" size="1.778" layer="96" rot="R270"/>
</instance>
<instance part="D2" gate="D1" x="165.1" y="152.4" smashed="yes" rot="R270">
<attribute name="NAME" x="163.0426" y="149.86" size="1.778" layer="95" rot="R270"/>
<attribute name="VALUE" x="160.2486" y="149.86" size="1.778" layer="96" rot="R270"/>
</instance>
<instance part="IC1" gate="G$1" x="198.12" y="101.6"/>
<instance part="R2" gate="R" x="172.72" y="149.86" rot="R90"/>
<instance part="R1" gate="R" x="154.94" y="121.92" rot="R90"/>
<instance part="C2" gate="C1" x="119.38" y="91.44" smashed="yes" rot="R270">
<attribute name="NAME" x="128.016" y="92.075" size="1.778" layer="95"/>
<attribute name="VALUE" x="128.016" y="89.789" size="1.778" layer="96"/>
</instance>
<instance part="C4" gate="C1" x="172.72" y="78.74"/>
<instance part="R3" gate="G$1" x="172.72" y="101.6"/>
<instance part="CON1" gate="J" x="96.52" y="106.68"/>
<instance part="CON4" gate="J" x="254" y="109.22" rot="R180"/>
<instance part="C1" gate="C1" x="116.84" y="101.6" smashed="yes" rot="R90">
<attribute name="NAME" x="131.064" y="106.045" size="1.778" layer="95" rot="R180"/>
<attribute name="VALUE" x="131.064" y="103.251" size="1.778" layer="96" rot="R180"/>
</instance>
<instance part="P+3" gate="1" x="208.28" y="121.92"/>
<instance part="GND4" gate="1" x="208.28" y="86.36"/>
<instance part="GND5" gate="1" x="248.92" y="91.44"/>
<instance part="C6" gate="C1" x="218.44" y="93.98" smashed="yes">
<attribute name="NAME" x="221.996" y="92.075" size="1.778" layer="95"/>
<attribute name="VALUE" x="235.204" y="90.551" size="1.778" layer="96" rot="R180"/>
</instance>
<instance part="C5" gate="C1" x="213.36" y="101.6" smashed="yes" rot="R90">
<attribute name="NAME" x="214.884" y="108.585" size="1.778" layer="95" rot="R180"/>
<attribute name="VALUE" x="225.044" y="108.331" size="1.778" layer="96" rot="R180"/>
</instance>
<instance part="P+2" gate="1" x="154.94" y="160.02"/>
<instance part="GND2" gate="1" x="154.94" y="96.52"/>
<instance part="C3" gate="C1" x="162.56" y="121.92" smashed="yes">
<attribute name="NAME" x="169.545" y="115.316" size="1.778" layer="95" rot="R90"/>
<attribute name="VALUE" x="169.291" y="120.396" size="1.778" layer="96" rot="R90"/>
</instance>
<instance part="GND3" gate="1" x="172.72" y="66.04"/>
</instances>
<busses>
</busses>
<nets>
<net name="+5V" class="0">
<segment>
<pinref part="P+1" gate="1" pin="+5V"/>
<pinref part="CON1" gate="J" pin="1"/>
<wire x1="104.14" y1="121.92" x2="104.14" y2="109.22" width="0.6096" layer="91"/>
<wire x1="124.46" y1="78.74" x2="124.46" y2="91.44" width="0.6096" layer="91"/>
<wire x1="124.46" y1="91.44" x2="124.46" y2="101.6" width="0.6096" layer="91"/>
<wire x1="124.46" y1="101.6" x2="124.46" y2="109.22" width="0.6096" layer="91"/>
<wire x1="124.46" y1="109.22" x2="104.14" y2="109.22" width="0.6096" layer="91"/>
<pinref part="CON2" gate="J" pin="A"/>
<wire x1="124.46" y1="78.74" x2="104.14" y2="78.74" width="0.6096" layer="91"/>
<junction x="104.14" y="109.22"/>
<pinref part="C1" gate="C1" pin="2"/>
<wire x1="121.92" y1="101.6" x2="124.46" y2="101.6" width="0.6096" layer="91"/>
<junction x="124.46" y="101.6"/>
<pinref part="C2" gate="C1" pin="+"/>
<wire x1="124.46" y1="91.44" x2="121.92" y2="91.44" width="0.6096" layer="91"/>
<junction x="124.46" y="91.44"/>
</segment>
<segment>
<pinref part="P+3" gate="1" pin="+5V"/>
<pinref part="IC1" gate="G$1" pin="VCC+"/>
<wire x1="208.28" y1="119.38" x2="208.28" y2="109.22" width="0.6096" layer="91"/>
</segment>
<segment>
<pinref part="D1" gate="D1" pin="A"/>
<pinref part="P+2" gate="1" pin="+5V"/>
<wire x1="154.94" y1="157.48" x2="154.94" y2="154.94" width="0.6096" layer="91"/>
<pinref part="D2" gate="D1" pin="A"/>
<pinref part="R2" gate="R" pin="2"/>
<wire x1="154.94" y1="154.94" x2="154.94" y2="139.7" width="0.6096" layer="91"/>
<wire x1="165.1" y1="154.94" x2="172.72" y2="154.94" width="0.6096" layer="91"/>
<junction x="172.72" y="154.94"/>
<wire x1="165.1" y1="154.94" x2="154.94" y2="154.94" width="0.6096" layer="91"/>
<junction x="154.94" y="154.94"/>
<junction x="165.1" y="154.94"/>
</segment>
</net>
<net name="GND" class="0">
<segment>
<pinref part="CON1" gate="J" pin="2"/>
<pinref part="GND1" gate="1" pin="GND"/>
<wire x1="104.14" y1="106.68" x2="104.14" y2="104.14" width="0.6096" layer="91"/>
<pinref part="CON1" gate="J" pin="3"/>
<junction x="104.14" y="104.14"/>
<wire x1="104.14" y1="104.14" x2="104.14" y2="99.06" width="0.6096" layer="91"/>
<pinref part="CON2" gate="J" pin="B"/>
<wire x1="104.14" y1="81.28" x2="111.76" y2="81.28" width="0.6096" layer="91"/>
<wire x1="111.76" y1="81.28" x2="111.76" y2="91.44" width="0.6096" layer="91"/>
<wire x1="111.76" y1="91.44" x2="111.76" y2="101.6" width="0.6096" layer="91"/>
<wire x1="111.76" y1="101.6" x2="111.76" y2="106.68" width="0.6096" layer="91"/>
<wire x1="111.76" y1="106.68" x2="104.14" y2="106.68" width="0.6096" layer="91"/>
<junction x="104.14" y="106.68"/>
<pinref part="C1" gate="C1" pin="1"/>
<wire x1="114.3" y1="101.6" x2="111.76" y2="101.6" width="0.6096" layer="91"/>
<junction x="111.76" y="101.6"/>
<pinref part="C2" gate="C1" pin="-"/>
<wire x1="114.3" y1="91.44" x2="111.76" y2="91.44" width="0.6096" layer="91"/>
<junction x="111.76" y="91.44"/>
</segment>
<segment>
<pinref part="IC1" gate="G$1" pin="GND"/>
<pinref part="GND4" gate="1" pin="GND"/>
<wire x1="208.28" y1="93.98" x2="208.28" y2="88.9" width="0.6096" layer="91"/>
<pinref part="C6" gate="C1" pin="2"/>
<wire x1="218.44" y1="88.9" x2="208.28" y2="88.9" width="0.6096" layer="91"/>
<junction x="208.28" y="88.9"/>
</segment>
<segment>
<pinref part="GND5" gate="1" pin="GND"/>
<pinref part="CON4" gate="J" pin="B"/>
<wire x1="248.92" y1="93.98" x2="248.92" y2="106.68" width="0.6096" layer="91"/>
<wire x1="248.92" y1="106.68" x2="243.84" y2="106.68" width="0.6096" layer="91"/>
<wire x1="243.84" y1="106.68" x2="243.84" y2="124.46" width="0.6096" layer="91"/>
<pinref part="CON3" gate="J" pin="B"/>
<wire x1="243.84" y1="124.46" x2="248.92" y2="124.46" width="0.6096" layer="91"/>
<junction x="248.92" y="106.68"/>
</segment>
<segment>
<pinref part="R1" gate="R" pin="1"/>
<pinref part="GND2" gate="1" pin="GND"/>
<wire x1="154.94" y1="116.84" x2="154.94" y2="99.06" width="0.6096" layer="91"/>
<pinref part="C3" gate="C1" pin="2"/>
<wire x1="162.56" y1="116.84" x2="154.94" y2="116.84" width="0.6096" layer="91"/>
<junction x="154.94" y="116.84"/>
</segment>
<segment>
<pinref part="C4" gate="C1" pin="2"/>
<pinref part="GND3" gate="1" pin="GND"/>
<wire x1="172.72" y1="73.66" x2="172.72" y2="68.58" width="0.6096" layer="91"/>
</segment>
</net>
<net name="N$1" class="0">
<segment>
<pinref part="CON3" gate="J" pin="A"/>
<wire x1="248.92" y1="127" x2="233.68" y2="127" width="0.3048" layer="91"/>
<wire x1="233.68" y1="127" x2="233.68" y2="109.22" width="0.3048" layer="91"/>
<wire x1="233.68" y1="109.22" x2="233.68" y2="101.6" width="0.3048" layer="91"/>
<pinref part="CON4" gate="J" pin="A"/>
<wire x1="248.92" y1="109.22" x2="233.68" y2="109.22" width="0.6096" layer="91"/>
<junction x="233.68" y="109.22"/>
<pinref part="C5" gate="C1" pin="-"/>
<wire x1="218.44" y1="101.6" x2="233.68" y2="101.6" width="0.3048" layer="91"/>
</segment>
</net>
<net name="N$2" class="0">
<segment>
<pinref part="C6" gate="C1" pin="1"/>
<pinref part="IC1" gate="G$1" pin="CON"/>
<wire x1="218.44" y1="96.52" x2="208.28" y2="96.52" width="0.3048" layer="91"/>
</segment>
</net>
<net name="N$3" class="0">
<segment>
<pinref part="IC1" gate="G$1" pin="OUT"/>
<pinref part="C5" gate="C1" pin="+"/>
<wire x1="208.28" y1="101.6" x2="210.82" y2="101.6" width="0.3048" layer="91"/>
</segment>
</net>
<net name="N$4" class="0">
<segment>
<pinref part="IC1" gate="G$1" pin="TRE"/>
<wire x1="187.96" y1="109.22" x2="180.34" y2="109.22" width="0.3048" layer="91"/>
<wire x1="180.34" y1="109.22" x2="180.34" y2="93.98" width="0.3048" layer="91"/>
<pinref part="IC1" gate="G$1" pin="TRI"/>
<wire x1="180.34" y1="93.98" x2="187.96" y2="93.98" width="0.3048" layer="91"/>
<pinref part="R3" gate="G$1" pin="A"/>
<wire x1="180.34" y1="93.98" x2="172.72" y2="93.98" width="0.3048" layer="91"/>
<wire x1="172.72" y1="93.98" x2="172.72" y2="81.28" width="0.3048" layer="91"/>
<junction x="172.72" y="93.98"/>
<junction x="180.34" y="93.98"/>
<pinref part="C4" gate="C1" pin="1"/>
</segment>
</net>
<net name="N$5" class="0">
<segment>
<pinref part="D2" gate="D1" pin="C"/>
<wire x1="165.1" y1="149.86" x2="165.1" y2="139.7" width="0.3048" layer="91"/>
<wire x1="165.1" y1="139.7" x2="172.72" y2="139.7" width="0.3048" layer="91"/>
<pinref part="R2" gate="R" pin="1"/>
<wire x1="172.72" y1="139.7" x2="172.72" y2="144.78" width="0.3048" layer="91"/>
<junction x="165.1" y="139.7"/>
<pinref part="R3" gate="G$1" pin="E"/>
<wire x1="172.72" y1="139.7" x2="172.72" y2="109.22" width="0.3048" layer="91"/>
<junction x="172.72" y="139.7"/>
</segment>
</net>
<net name="N$6" class="0">
<segment>
<pinref part="D1" gate="D1" pin="C"/>
<pinref part="R1" gate="R" pin="2"/>
<wire x1="154.94" y1="134.62" x2="154.94" y2="129.54" width="0.3048" layer="91"/>
<pinref part="IC1" gate="G$1" pin="/RES"/>
<wire x1="154.94" y1="129.54" x2="154.94" y2="127" width="0.3048" layer="91"/>
<wire x1="208.28" y1="106.68" x2="210.82" y2="106.68" width="0.3048" layer="91"/>
<wire x1="210.82" y1="106.68" x2="210.82" y2="129.54" width="0.3048" layer="91"/>
<wire x1="210.82" y1="129.54" x2="162.56" y2="129.54" width="0.3048" layer="91"/>
<junction x="154.94" y="129.54"/>
<pinref part="C3" gate="C1" pin="1"/>
<wire x1="162.56" y1="129.54" x2="154.94" y2="129.54" width="0.3048" layer="91"/>
<wire x1="162.56" y1="124.46" x2="162.56" y2="129.54" width="0.3048" layer="91"/>
<junction x="162.56" y="129.54"/>
</segment>
</net>
<net name="N$7" class="0">
<segment>
<pinref part="R3" gate="G$1" pin="S"/>
<pinref part="IC1" gate="G$1" pin="DIS"/>
<wire x1="177.8" y1="101.6" x2="187.96" y2="101.6" width="0.3048" layer="91"/>
</segment>
</net>
</nets>
</sheet>
</sheets>
</schematic>
</drawing>
</eagle>
